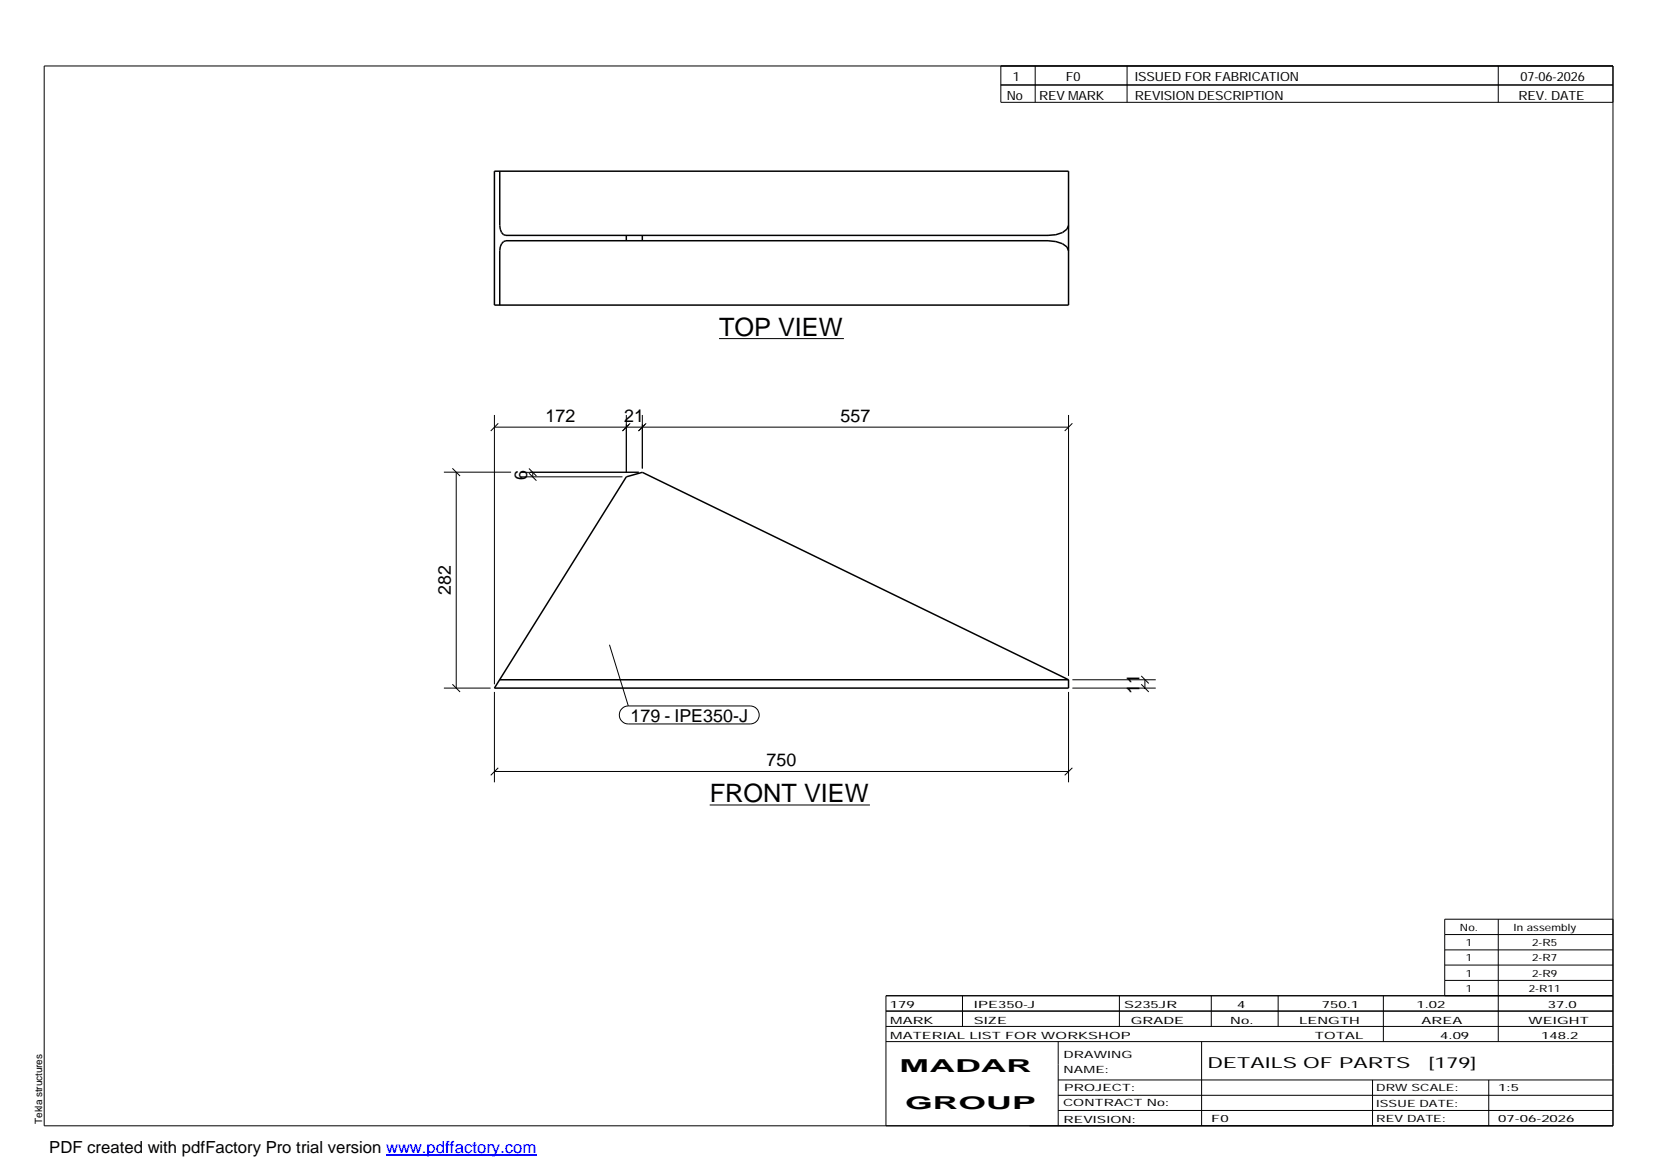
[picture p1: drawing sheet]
<svg xmlns="http://www.w3.org/2000/svg" width="420mm" height="297mm" viewBox="0 0 420 297" stroke-linecap="round" stroke-linejoin="round" font-family="sans-serif">
<path d="M125.5 43.5h145.8v34h-145.8zM126.9 43.5v13.8a2.2 2.2 0 0 0 1.5 2.5h137.7l2-.2 1.6-.6 1.1-.8 .5-.9M159 59.8v1.3M163.1 59.8v1.3M271.3 63.7l-.5-1-1.1-.8-1.6-.6-2-.2h-137.7a2.29 2.29 0 0 0-1.5 2.6v13.8M159 121.1l4.1-1.2 108.2 52.7v2.1h-145.8zM126.9 172.6h144.4" fill="none" stroke="#000" stroke-width=".38"/>
<g fill="none" stroke="#000" stroke-width=".25">
<path d="M11.2 16.7h398.3v269.1h-398.3zM254.1 16.7v9.3h155.4M262.8 16.7v9.3M286.1 16.7v9.3M380.4 16.7v9.3M254.1 21.6h155.4M182.5 86h31.7M112.7 119.9h17.1M114.9 118.9l1.9 1.9M115.8 119.9v54.8M125.5 105.4v68.3M125.5 108.4h145.8"/>
<path d="M126.5 107.5l-1.9 1.9M134.3 118.9l1.9 1.9M135.3 119.9v1.2M159 105.4v14.7M160 107.5l-2 1.9M162.2 119.9h-30.1M163.1 105.4v13.5M164 107.5l-1.9 1.9M271.3 105.4v66.2M272.2 107.5l-1.9 1.9M132.1 121.1h25.9M134.3 120.1l1.9 1.9"/>
<path d="M112.7 174.7h11.8M114.9 173.7l1.9 2M125.5 175.7v22.9M154.7 163.7l4.8 15.5M157.9 179.9l.7-.5 .9-.2h31a2.29 2.29 0 0 1 2.2 2.3 2.29 2.29 0 0 1-2.2 2.3h-31a2.27 2.27 0 0 1-2.1-1.4 2.27 2.27 0 0 1 .5-2.5zM271.3 175.7v22.9M272.2 174.7h21.2M272.2 172.6h21.2M289.7 173.7l1.9 2M289.7 171.6l1.9 1.9M290.7 172.6v2.1M125.5 195.9h145.8"/>
<path d="M126.5 194.9l-1.9 1.9M272.2 194.9l-1.9 1.9M180.2 204.4h40.7M366.8 237.3h42.7M380.4 233.4v31M409.5 233.4h-42.7v19.4M224.9 256.7h184.6M244.3 252.8v7.8M284.2 252.8v7.8M307.5 252.8v7.8M324.5 252.8v7.8M351.2 252.8v11.6"/>
<path d="M366.8 241.2h42.7M366.8 245h42.7M366.8 248.9h42.7M409.5 252.8h-184.6v33M224.9 264.4h184.6M224.9 260.6h184.6M268.6 264.4v21.4M268.6 274.2h140.9M268.6 278.1h140.9M305.1 264.4v21.4M348.4 274.2v11.6M378 274.2v11.6"/>
<path d="M268.6 281.9h140.9"/>
</g>
<path d="M98 293.3h38.2" fill="none" stroke="#00f" stroke-width=".3"/>
<g font-size="6.4">
<text x="182.5" y="85.2">TOP VIEW</text>
<text x="180.2" y="203.7">FRONT VIEW</text>
</g>
<g font-size="4.5">
<text x="138.5" y="107">172</text>
<text x="158.5" y="107">21</text>
<text x="213.4" y="107">557</text>
<text x="133.9" y="121.7" transform="rotate(-90 133.9 121.7)">6</text>
<text x="114.5" y="151.1" transform="rotate(-90 114.5 151.1)">282</text>
<text x="289.3" y="176.1" transform="rotate(-90 289.3 176.1)">11</text>
<text x="160.1" y="183.2">179 - IPE350-J</text>
<text x="194.6" y="194.5">750</text>
<text x="228.4" y="272.3">MADAR</text>
<text x="229.8" y="281.6">GROUP</text>
</g>
<text font-size="4.2" x="12.5" y="292.7">PDF created with pdfFactory Pro trial version www.pdffactory.com</text>
<g font-size="3.9">
<text x="306.5" y="271.3">DETAILS OF PARTS</text>
<text x="362.7" y="271.3">[179]</text>
</g>
<g font-size="3.2">
<text x="257.1" y="20.5">1</text>
<text x="270.6" y="20.5">F0</text>
<text x="288.1" y="20.5">ISSUED FOR FABRICATION</text>
<text x="386" y="20.5">07-06-2026</text>
<text x="255.6" y="25.5">No</text>
<text x="263.8" y="25.5">REV MARK</text>
<text x="288.1" y="25.5">REVISION DESCRIPTION</text>
<text x="385.5" y="25.5">REV. DATE</text>
</g>
<g font-size="2.5">
<text x="370.6" y="236.3">No.</text>
<text x="384.3" y="236.3">In assembly</text>
<text x="372.1" y="240.2">1</text>
<text x="372.1" y="244.1">1</text>
<text x="389" y="240.2">2-R5</text>
<text x="389" y="244.1">2-R7</text>
<text x="372.1" y="247.9">1</text>
<text x="372.1" y="251.8">1</text>
<text x="388.1" y="251.8">2-R11</text>
<text x="389" y="247.9">2-R9</text>
<text x="225.9" y="255.9">179</text>
<text x="247.3" y="255.9">IPE350-J</text>
<text x="285.4" y="255.9">S235JR</text>
<text x="314.1" y="255.9">4</text>
<text x="335.6" y="255.9">750.1</text>
<text x="359.6" y="255.9">1.02</text>
<text x="392.9" y="255.9">37.0</text>
<text x="226" y="263.7">MATERIAL LIST FOR WORKSHOP</text>
<text x="226" y="259.9">MARK</text>
<text x="247.2" y="259.9">SIZE</text>
<text x="287.1" y="259.9">GRADE</text>
<text x="312.3" y="259.9">No.</text>
<text x="329.8" y="259.9">LENGTH</text>
<text x="333.8" y="263.7">TOTAL</text>
<text x="360.9" y="259.9">AREA</text>
<text x="365.6" y="263.7">4.09</text>
<text x="388.1" y="259.9">WEIGHT</text>
<text x="391.3" y="263.7">148.2</text>
<text x="270" y="268.5">DRAWING</text>
<text x="270" y="272.5">NAME:</text>
<text x="269.9" y="280.9">CONTRACT No:</text>
<text x="270.2" y="277">PROJECT:</text>
<text x="349.4" y="277.1">DRW SCALE:</text>
<text x="349.4" y="281">ISSUE DATE:</text>
<text x="380.4" y="277.1">1:5</text>
<text x="10.7" y="285.4" transform="rotate(-90 10.7 285.4)">Tekla structures</text>
<text x="270" y="285">REVISION:</text>
<text x="307.5" y="284.8">F0</text>
<text x="349.4" y="284.8">REV DATE:</text>
<text x="380.4" y="284.8">07-06-2026</text>
</g>
</svg>
